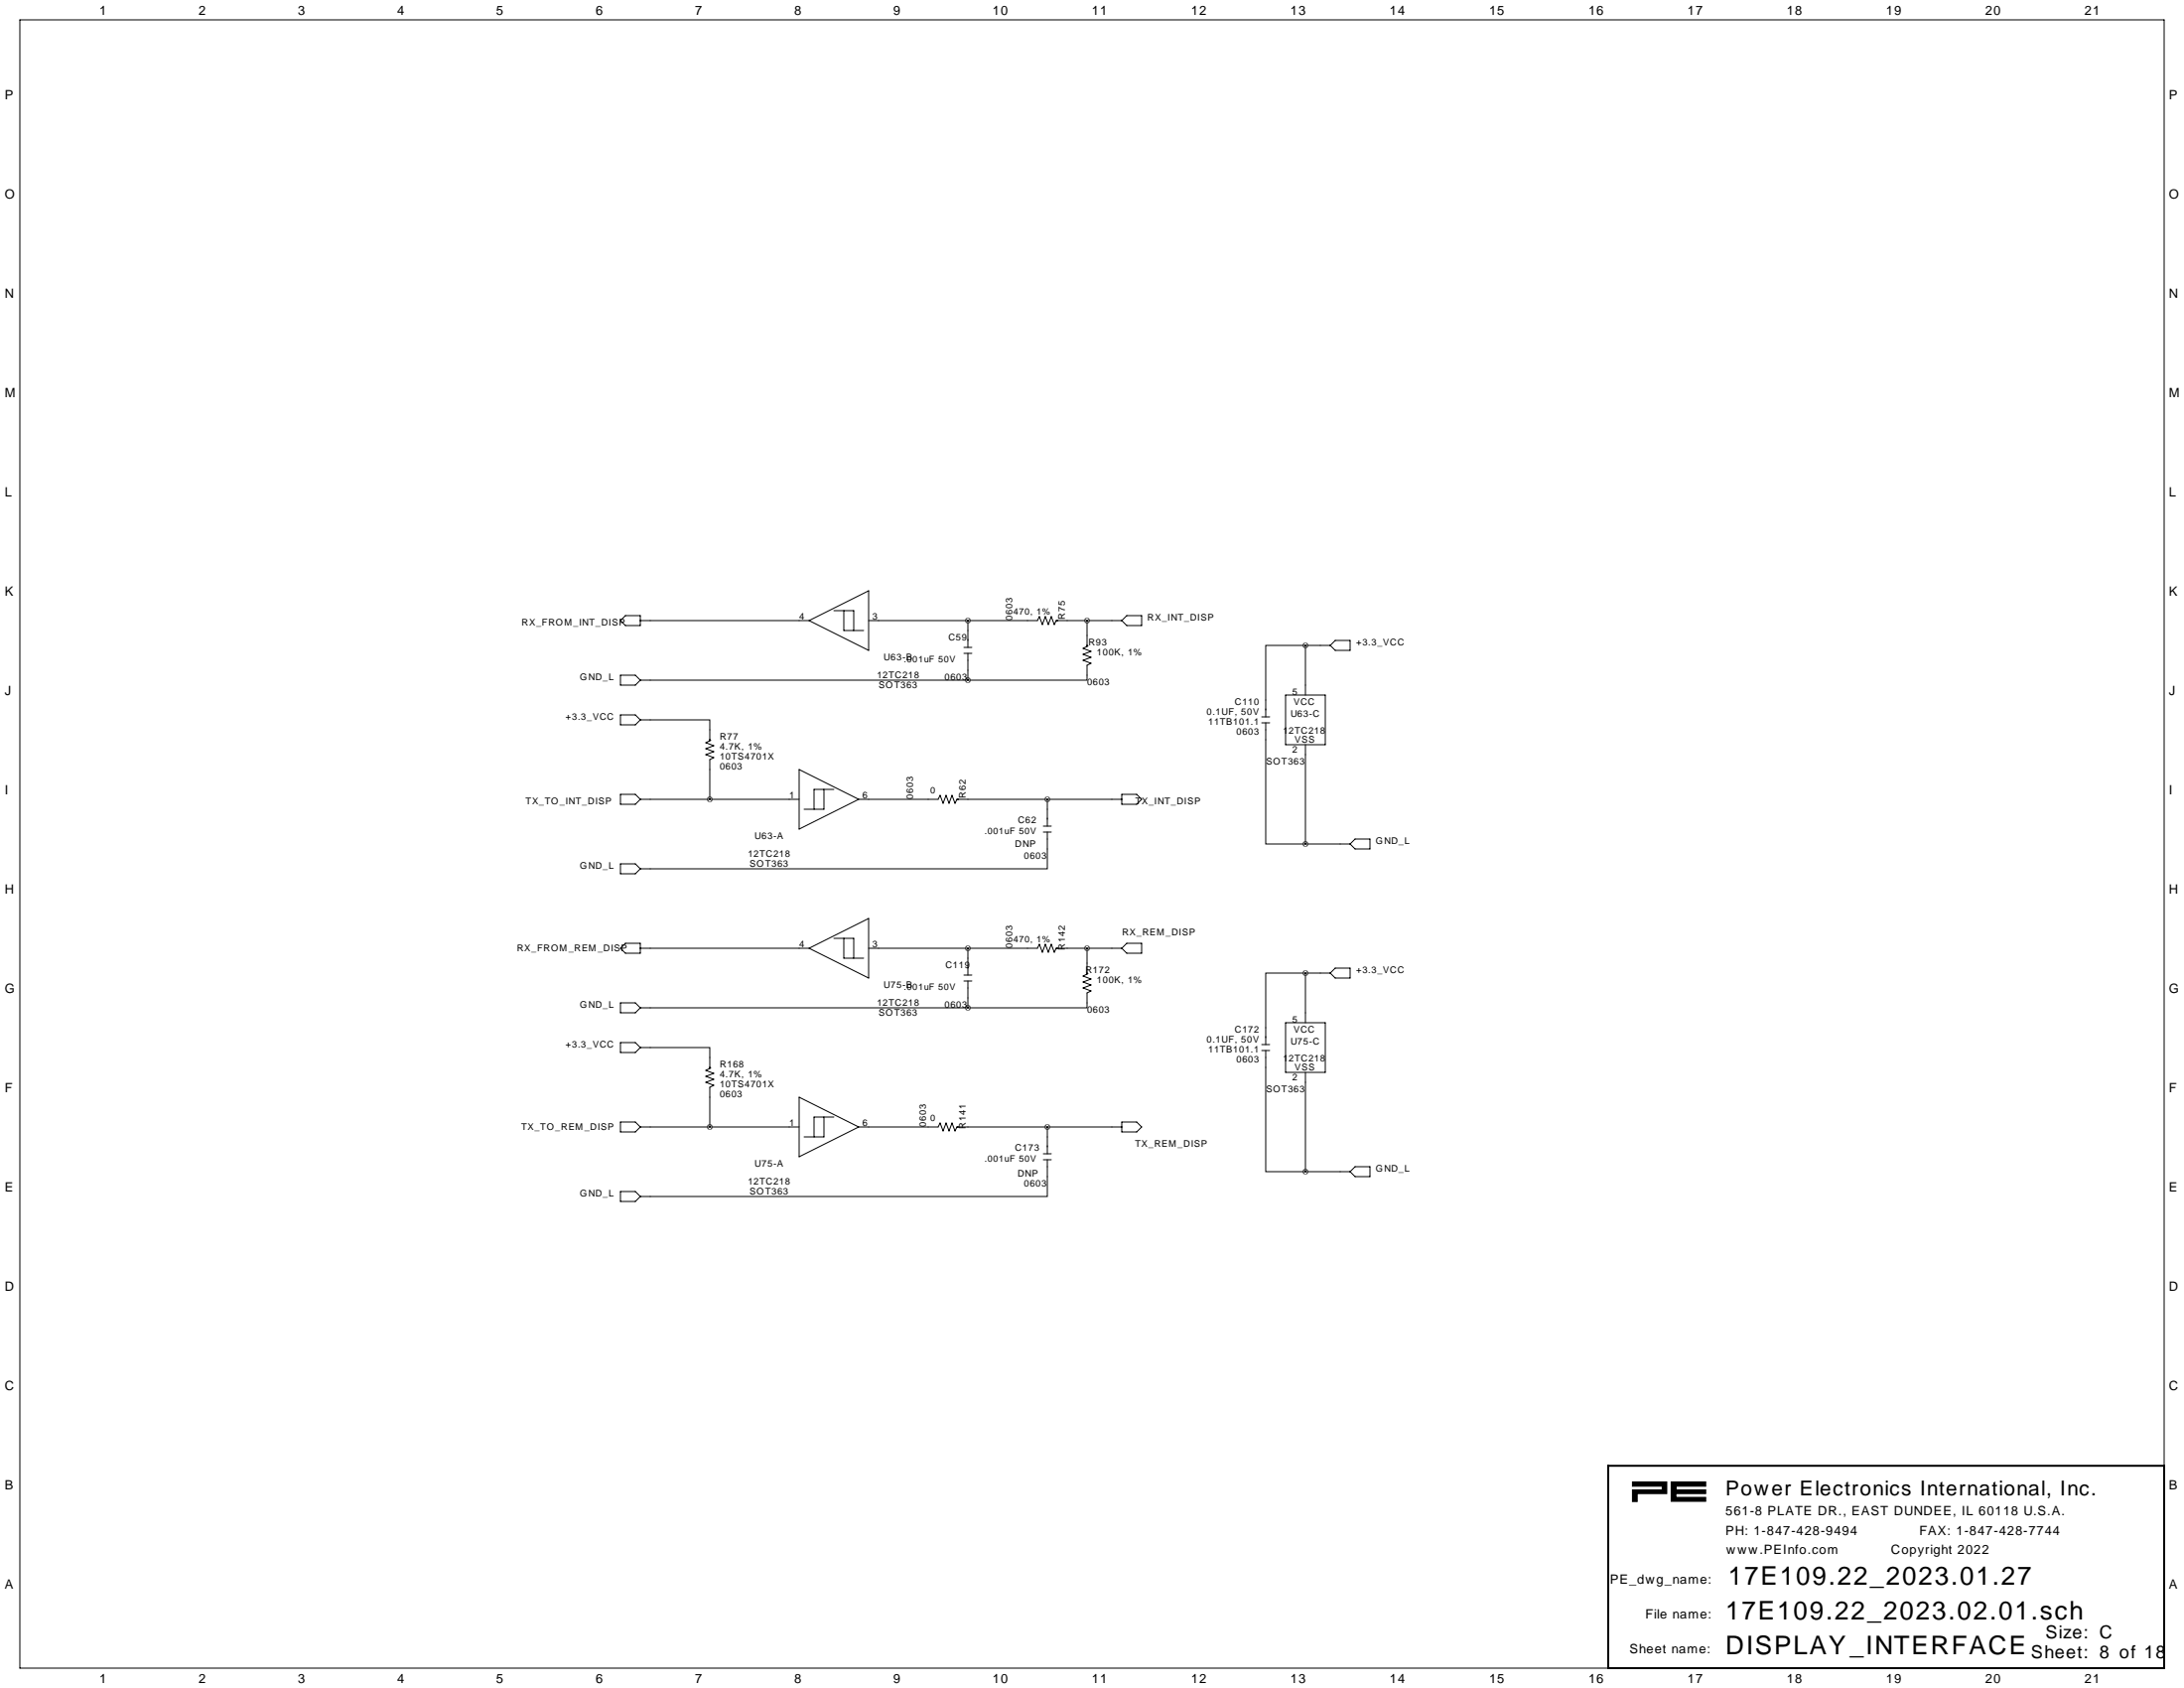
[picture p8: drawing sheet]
<svg xmlns="http://www.w3.org/2000/svg" width="559mm" height="432mm" viewBox="0 0 559 432" stroke-linecap="round" stroke-linejoin="round" font-family="sans-serif">
<path d="M417.7 379.1h8.8v3h-7.6v2h-1.2v-3h7.6v-.9h-7.6zM427.6 379.1h8.8v1.1h-7.5v.9h7.5v1h-7.6v.9h7.6v1h-8.8z" fill="#000" stroke="#000" stroke-width=".25"/>
<g fill="none" stroke="#000" stroke-width=".25">
<path d="M5.1 5.1h548.6v421.6h-548.6zM158.7 158.8l1.3-1.3h3.8v2.5h-3.8zM163.8 158.8h43.2M207 158.8l15.2-7.7v15.3zM213.4 156.2h5v5.1M215.9 156.2v5.1h5.1M222.2 158.8h43.2l.5-1.1 .8 2.1 .8-2.1 .7 2.1 .8-2.1 .7 2.1 .6-1h16.7M247.6 158.8v6.8M270.4 158.8h.1M278.1 158.8v6.6l-1 .5 2 .7-2 .8 2 .7-2 .8 2 .8-1 .5v3.8h-30.5M287 158.8l1.3-1.3h3.8v2.5h-3.8zM158.7 172.7h3.9l1.2 1.3-1.2 1.3h-3.9z"/>
<path d="M163.8 174h83.8M246.6 165.6h2.1M246.6 167.1h2.1M247.6 167.1v6.9M278.1 165.3h.1M328.9 177.8h10.2v12.7h-10.2zM334 165.1h-10.2v18.3M334 165.1v12.7M334 165.1h6.4M340.4 165.1l1.2-1.3h3.8v2.6h-3.8zM158.7 182.9h3.9l1.2 1.2-1.2 1.3h-3.9zM163.8 184.1h17.8v5.4l-1 .5 2 .8-2 .7 2 .8-2 .7 2 .8-1 .5v10.2"/>
<path d="M181.6 189.4h.1M204.5 196.8l15.2 7.7-15.2 7.6zM322.8 183.4h2.1M322.8 184.9h2.1M323.8 184.9v31h10.2M334 190.5v25.4M158.7 203.2h3.9l1.2 1.3-1.2 1.2h-3.9zM163.8 204.5h40.7M210.8 201.9v5.1h-5.1M213.4 201.9h-5.1v5.1M219.7 204.5h20.3l.5-1 .8 2 .8-2 .7 2 .8-2 .7 2 .6-1h42.1M245 204.5h.1"/>
<path d="M267 211.3h2M267 212.9h2M268 212.9v9.3h-104.2M268 204.5v6.8M287 203.2h3.8l1.3 1.3-1.3 1.2h-3.8zM334 215.9h11.4M346.7 214.6h3.8v2.6h-3.8l-1.3-1.3zM158.7 221h3.9l1.2 1.2-1.2 1.3h-3.9zM158.7 256.5h3.9l1.2 1.3-1.2 1.3h-3.9zM158.7 242.6l1.3-1.3h3.8v2.5h-3.8zM163.8 242.6h43.2M163.8 257.8h83.8"/>
<path d="M207 242.6l15.2-7.7v15.3zM213.4 240h5v5.1M215.9 240v5.1h5.1M222.2 242.6h43.2l.5-1 .8 2 .8-2 .7 2 .8-2 .7 2 .6-1h16.7M246.6 249.4h2.1M246.6 251h2.1M247.6 242.6v6.8M247.6 251v6.8M270.4 242.6h.1M278.1 249.1h.1M278.1 242.6v6.6l-1 .5 2 .7-2 .8 2 .8-2 .7 2 .8-1 .5v3.8h-30.5M287 242.6l1.3-1.3h3.8v2.5h-3.8z"/>
<path d="M334 248.9h-10.2v18.3M334 248.9v12.7M334 248.9h6.4M340.4 248.9l1.2-1.3h3.8v2.6h-3.8zM158.7 266.7h3.9l1.2 1.3-1.2 1.2h-3.9zM163.8 268h17.8v5.3l-1 .5 2 .8-2 .7 2 .8-2 .8 2 .7-1 .5v10.2M181.6 273.2h.1M322.8 267.2h2.1M322.8 268.7h2.1M323.8 268.7v31h10.2M328.9 261.6h10.2v12.7h-10.2zM334 274.3v25.4"/>
<path d="M158.7 287h3.9l1.2 1.3-1.2 1.3h-3.9zM163.8 288.3h40.7M204.5 280.7l15.2 7.6-15.2 7.6zM210.8 285.8v5h-5.1M213.4 285.8h-5.1v5M219.7 288.3h20.3l.5-1 .8 2 .8-2 .7 2 .8-2 .7 2 .6-1h42.1M245 288.3h.1M267 295.1h2M267 296.7h2M268 296.7v9.4h-104.2M268 288.3v6.8M287 287h3.8l1.3 1.3-1.3 1.3h-3.8z"/>
<path d="M334 299.7h11.4M346.7 298.4h3.8v2.6h-3.8l-1.3-1.3zM158.7 304.8h3.9l1.2 1.3-1.2 1.2h-3.9z"/>
</g>
<path d="M411.5 375h142.2v51.7h-142.2z" fill="none" stroke="#000" stroke-width=".51"/>
<path d="M334 165.1a.05 .05 0 0 0 .1 0 .05 .05 0 0 0-.1 0zM334 215.9a.05 .05 0 0 0 .1 0 .05 .05 0 0 0-.1 0zM267.9 204.5a.05 .05 0 0 0 .1 0 .05 .05 0 0 0-.1 0zM247.6 158.8a.05 .05 0 0 0 .1 0 .05 .05 0 0 0-.1 0zM181.6 204.5a.05 .05 0 0 0 .1 0 .05 .05 0 0 0-.1 0zM278.1 158.8a.05 .05 0 0 0 .1 0 .05 .05 0 0 0-.1 0zM247.6 174a.05 .05 0 0 0 .1 0 .05 .05 0 0 0-.1 0zM334 248.9a.05 .05 0 0 0 .1 0 .05 .05 0 0 0-.1 0zM334 299.7a.05 .05 0 0 0 .1 0 .05 .05 0 0 0-.1 0zM267.9 288.3a.05 .05 0 0 0 .1 0 .05 .05 0 0 0-.1 0zM247.6 242.6a.05 .05 0 0 0 .1 0 .05 .05 0 0 0-.1 0zM181.6 288.3a.05 .05 0 0 0 .1 0 .05 .05 0 0 0-.1 0zM278.1 242.6a.05 .05 0 0 0 .1 0 .05 .05 0 0 0-.1 0zM247.6 257.8a.05 .05 0 0 0 .1 0 .05 .05 0 0 0-.1 0z" fill="#000" stroke="#000" stroke-width="1.3"/>
<g font-size="6.6">
<text x="442.2" y="405.4">17E109.22_2023.01.27</text>
<text x="441.5" y="414.3">17E109.22_2023.02.01.sch</text>
<text x="441.5" y="423.2">DISPLAY_INTERFACE</text>
</g>
<text font-size="5.3" x="441.5" y="382.6">Power Electronics International, Inc.</text>
<g font-size="4.6">
<text x="523.3" y="419.1">Size: C</text>
<text x="519.6" y="424.2">Sheet: 8 of 18</text>
</g>
<g font-size="3.3">
<text x="25.4" y="3.8">1</text>
<text x="50.8" y="3.8">2</text>
<text x="76.2" y="3.8">3</text>
<text x="101.6" y="3.8">4</text>
<text x="127" y="3.8">5</text>
<text x="152.4" y="3.8">6</text>
<text x="177.8" y="3.8">7</text>
<text x="203.2" y="3.8">8</text>
<text x="228.6" y="3.8">9</text>
<text x="254" y="3.8">10</text>
<text x="279.4" y="3.8">11</text>
<text x="304.8" y="3.8">12</text>
<text x="330.2" y="3.8">13</text>
<text x="355.6" y="3.8">14</text>
<text x="381" y="3.8">15</text>
<text x="406.4" y="3.8">16</text>
<text x="431.8" y="3.8">17</text>
<text x="457.2" y="3.8">18</text>
<text x="482.6" y="3.8">19</text>
<text x="508" y="3.8">20</text>
<text x="533.4" y="3.8">21</text>
<text x="1.3" y="25.4">P</text>
<text x="555" y="25.4">P</text>
<text x="1.3" y="50.8">O</text>
<text x="555" y="50.8">O</text>
<text x="1.3" y="76.2">N</text>
<text x="555" y="76.2">N</text>
<text x="1.3" y="101.6">M</text>
<text x="555" y="101.6">M</text>
<text x="1.3" y="127">L</text>
<text x="555" y="127">L</text>
<text x="1.3" y="152.4">K</text>
<text x="555" y="152.4">K</text>
<text x="1.3" y="177.8">J</text>
<text x="555" y="177.8">J</text>
<text x="1.3" y="203.2">I</text>
<text x="555" y="203.2">I</text>
<text x="1.3" y="228.6">H</text>
<text x="555" y="228.6">H</text>
<text x="1.3" y="254">G</text>
<text x="555" y="254">G</text>
<text x="1.3" y="279.4">F</text>
<text x="555" y="279.4">F</text>
<text x="1.3" y="304.8">E</text>
<text x="555" y="304.8">E</text>
<text x="1.3" y="330.2">D</text>
<text x="555" y="330.2">D</text>
<text x="1.3" y="355.6">C</text>
<text x="555" y="355.6">C</text>
<text x="1.3" y="381">B</text>
<text x="555" y="381">B</text>
<text x="441.5" y="387.7">561-8 PLATE DR., EAST DUNDEE, IL 60118 U.S.A.</text>
<text x="441.5" y="392.7">PH: 1-847-428-9494</text>
<text x="491.1" y="392.6">FAX: 1-847-428-7744</text>
<text x="441.7" y="397.6">www.PEInfo.com</text>
<text x="483.9" y="397.5">Copyright 2022</text>
<text x="1.3" y="406.4">A</text>
<text x="411.9" y="405.1">PE_dwg_name:</text>
<text x="555" y="406.4">A</text>
<text x="421" y="414">File name:</text>
<text x="416.9" y="422.9">Sheet name:</text>
<text x="25.4" y="430.5">1</text>
<text x="50.8" y="430.5">2</text>
<text x="76.2" y="430.5">3</text>
<text x="101.6" y="430.5">4</text>
<text x="127" y="430.5">5</text>
<text x="152.4" y="430.5">6</text>
<text x="177.8" y="430.5">7</text>
<text x="203.2" y="430.5">8</text>
<text x="228.6" y="430.5">9</text>
<text x="254" y="430.5">10</text>
<text x="279.4" y="430.5">11</text>
<text x="304.8" y="430.5">12</text>
<text x="330.2" y="430.5">13</text>
<text x="355.6" y="430.5">14</text>
<text x="381" y="430.5">15</text>
<text x="406.4" y="430.5">16</text>
<text x="431.8" y="430.5">17</text>
<text x="457.2" y="430.5">18</text>
<text x="482.6" y="430.5">19</text>
<text x="508" y="430.5">20</text>
<text x="533.4" y="430.5">21</text>
</g>
<g font-size="2.4">
<text x="133.5" y="159.9">RX_FROM_INT_DISP</text>
<text x="204.5" y="158.5">4</text>
<text x="223.3" y="158.5">3</text>
<text x="259" y="158.8" transform="rotate(-90 259 158.8)">0603</text>
<text x="272.5" y="158.4" transform="rotate(-90 272.5 158.4)">R75</text>
<text x="293.6" y="158.8">RX_INT_DISP</text>
<text x="242.7" y="163.8">C59</text>
<text x="278.5" y="165.1">R93</text>
<text x="280.7" y="167.6">100K, 1%</text>
<text x="347" y="165.1">+3.3_VCC</text>
<text x="148.4" y="174">GND_L</text>
<text x="224.4" y="173.4">12TC218</text>
<text x="226.1" y="168.9">U63-B</text>
<text x="241.7" y="173.9">0603</text>
<text x="224.8" y="176">SOT363</text>
<text x="278.1" y="175.2">0603</text>
<text x="330.7" y="177.8">5</text>
<text x="144.7" y="184.1">+3.3_VCC</text>
<text x="308.7" y="182.9">0.1UF, 50V</text>
<text x="309.2" y="185.4">11TB101.1</text>
<text x="315.9" y="180.3">C110</text>
<text x="330.2" y="183.4">U63-C</text>
<text x="331" y="180.3">VCC</text>
<text x="184.1" y="189.2">R77</text>
<text x="184.1" y="191.8">4.7K, 1%</text>
<text x="316.4" y="187.9">0603</text>
<text x="328.3" y="187.7">12TC218</text>
<text x="331.3" y="190">VSS</text>
<text x="184.1" y="194.3">10TS4701X</text>
<text x="184.1" y="196.8">0603</text>
<text x="324" y="195.5">SOT363</text>
<text x="330.7" y="192.5">2</text>
<text x="134.5" y="205.6">TX_TO_INT_DISP</text>
<text x="202" y="204.2">1</text>
<text x="220.7" y="204.2">6</text>
<text x="233.6" y="204.5" transform="rotate(-90 233.6 204.5)">0603</text>
<text x="247.1" y="204.1" transform="rotate(-90 247.1 204.1)">R62</text>
<text x="290.5" y="205.7">TX_INT_DISP</text>
<text x="193.1" y="214.6">U63-A</text>
<text x="260.4" y="210.7">C62</text>
<text x="352" y="215.9">GND_L</text>
<text x="191.4" y="219.1">12TC218</text>
<text x="191.8" y="221.7">SOT363</text>
<text x="259.7" y="216.8">DNP</text>
<text x="262" y="219.7">0603</text>
<text x="148.4" y="222.2">GND_L</text>
<text x="287.1" y="239.2">RX_REM_DISP</text>
<text x="132.3" y="243.4">RX_FROM_REM_DISP</text>
<text x="204.5" y="242.3">4</text>
<text x="223.3" y="242.3">3</text>
<text x="259" y="242.6" transform="rotate(-90 259 242.6)">0603</text>
<text x="272.5" y="243" transform="rotate(-90 272.5 243)">R142</text>
<text x="241.9" y="247.6">C119</text>
<text x="277.7" y="248.9">R172</text>
<text x="280.7" y="251.4">100K, 1%</text>
<text x="347" y="248.9">+3.3_VCC</text>
<text x="148.4" y="257.8">GND_L</text>
<text x="224.4" y="257.2">12TC218</text>
<text x="226.1" y="252.7">U75-B</text>
<text x="241.7" y="257.8">0603</text>
<text x="224.8" y="259.8">SOT363</text>
<text x="278.1" y="259">0603</text>
<text x="330.7" y="261.6">5</text>
<text x="144.7" y="268">+3.3_VCC</text>
<text x="308.7" y="266.7">0.1UF, 50V</text>
<text x="309.2" y="269.2">11TB101.1</text>
<text x="315.9" y="264.1">C172</text>
<text x="330.2" y="267.2">U75-C</text>
<text x="331" y="264.2">VCC</text>
<text x="184.1" y="273">R168</text>
<text x="184.1" y="275.6">4.7K, 1%</text>
<text x="316.4" y="271.8">0603</text>
<text x="328.3" y="271.5">12TC218</text>
<text x="331.3" y="273.8">VSS</text>
<text x="184.1" y="278.1">10TS4701X</text>
<text x="184.1" y="280.7">0603</text>
<text x="324" y="279.3">SOT363</text>
<text x="330.7" y="276.3">2</text>
<text x="133.4" y="289.2">TX_TO_REM_DISP</text>
<text x="202" y="288">1</text>
<text x="220.7" y="288">6</text>
<text x="237" y="288.3" transform="rotate(-90 237 288.3)">0603</text>
<text x="247.1" y="288.7" transform="rotate(-90 247.1 288.7)">R141</text>
<text x="290.5" y="293.4">TX_REM_DISP</text>
<text x="193.1" y="298.4">U75-A</text>
<text x="259.7" y="294.5">C173</text>
<text x="352" y="299.7">GND_L</text>
<text x="191.4" y="303">12TC218</text>
<text x="191.8" y="305.5">SOT363</text>
<text x="260.4" y="300.9">DNP</text>
<text x="262" y="303.5">0603</text>
<text x="148.4" y="306.1">GND_L</text>
</g>
<g font-size="2.3">
<text x="259.3" y="157.2">470, 1%</text>
<text x="231.3" y="169.4">.001uF 50V</text>
<text x="238" y="202.9">0</text>
<text x="251.9" y="213.4">.001uF 50V</text>
<text x="259.3" y="241">470, 1%</text>
<text x="231.3" y="253.2">.001uF 50V</text>
<text x="238" y="286.7">0</text>
<text x="251.9" y="297.3">.001uF 50V</text>
</g>
</svg>
